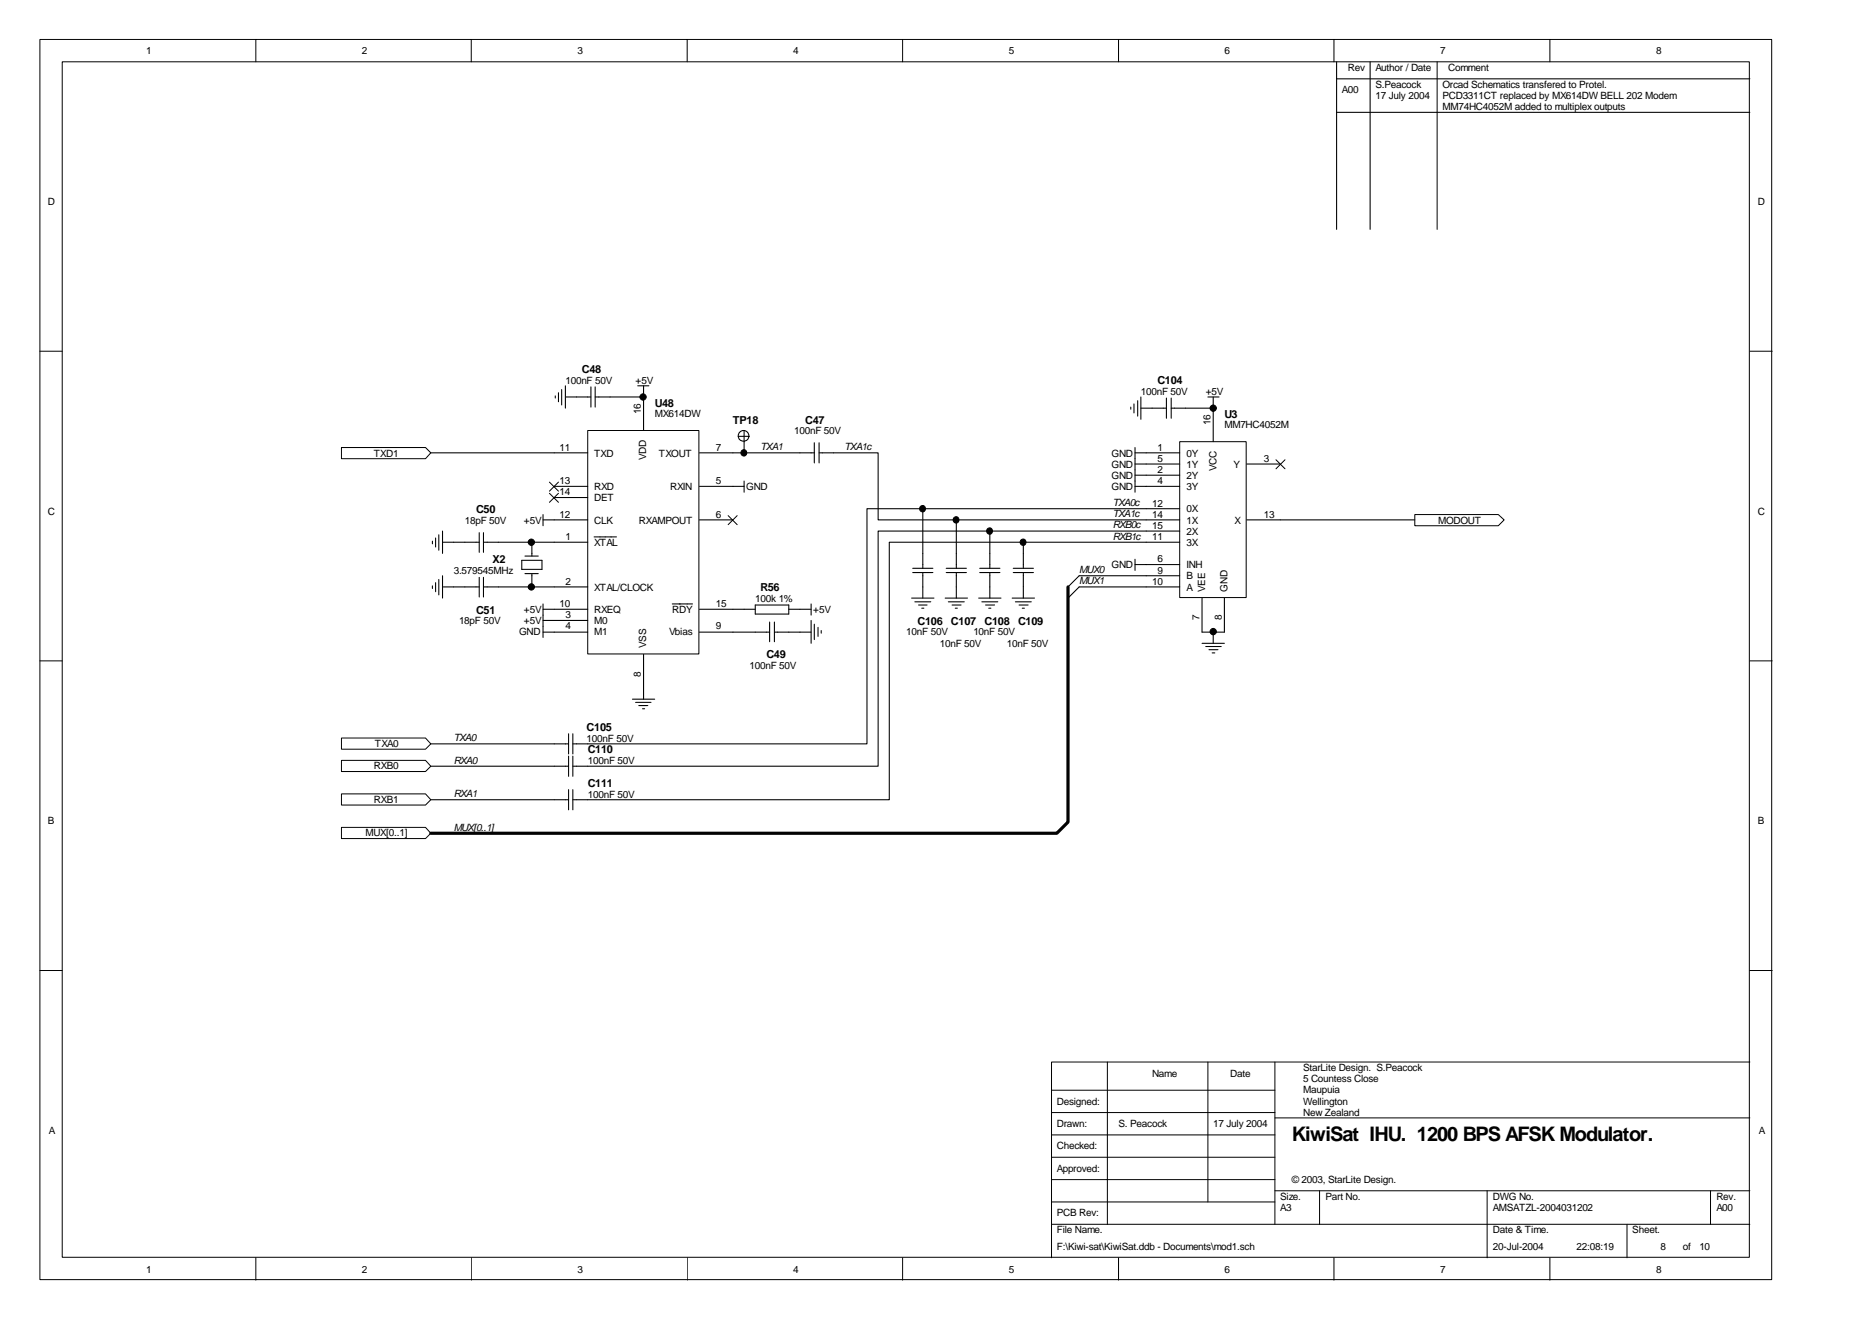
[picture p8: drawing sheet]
<svg xmlns="http://www.w3.org/2000/svg" width="297mm" height="210mm" viewBox="0 0 297 210" stroke-linecap="round" stroke-linejoin="round" font-family="sans-serif">
<g fill="none" stroke="#000" stroke-width=".16">
<path d="M6.3 6.3h275.7v197.3h-275.7zM9.9 9.8h268.6v190.3h-268.6zM40.7 6.3v3.5M75 6.3v3.5M109.4 6.3v3.5M143.7 6.3v3.5M178.1 6.3v3.5M212.3 6.3v3.5M228.8 9.8v26.7M246.7 6.3v3.5M6.3 55.9h3.6M278.6 55.9h3.5"/>
<path d="M6.3 105.2h3.6M278.6 105.2h3.5M6.3 154.4h3.6M278.6 154.4h3.5M167.4 173.5h35.5M167.4 177.1h35.5M176.3 169v25.8M192.3 169v22.3M202.9 177.9h75.7M202.9 169v25.8M278.6 169h-111.2v31.2M167.4 184.2h35.5"/>
<path d="M167.4 180.6h35.5M167.4 187.7h35.5M167.4 191.3h35.5M167.4 194.8h111.2M202.9 189.5h75.7M210.1 189.5v5.3M236.7 189.5v10.7M259 194.8v5.4M272.3 189.5v5.3M40.7 200.2v3.5M75 200.2v3.5M109.4 200.2v3.5"/>
<path d="M143.7 200.2v3.5M178.1 200.2v3.5M212.3 200.2v3.5M246.7 200.2v3.5"/>
</g>
<path d="M212.8 9.8v26.7M212.8 12.5h65.8M218.1 9.8v26.7" fill="none" stroke="#000" stroke-width=".17"/>
<g fill="#fff" stroke="#000" stroke-width=".16">
<path d="M54.4 71.2h13.3l.9 .9-.9 .9h-13.3z" fill-rule="evenodd"/>
<path d="M225.2 81.9h13.3l.9 .8-.9 1h-13.3z" fill-rule="evenodd"/>
</g>
<g fill="none" stroke="#000" stroke-width=".17">
<path d="M68.6 72.1h19.6M88.4 63v.3M88.9 62.5v1.4M89.4 62v2.4M90 63.2h4.1M90 61.4v3.6M94.1 61.6v3.2M94.7 61.6v3.2M101.5 61.4h1.8M102.4 61.4v1.8h-7.7M116.7 72.1h12.9M117.5 69.4h1.8"/>
<path d="M118.4 68.5v3.6M129.6 70.5v3.2M130.4 72.1h9.4v10.6h42.7M130.4 70.5v3.2M68.8 86.1v.4M68.8 93.2v.5M69.3 85.6v1.5M69.3 92.7v1.5M69.8 85.1v2.5M69.8 92.2v2.5M70.4 86.3h5.9M70.4 93.4h5.9"/>
<path d="M70.4 84.5v3.6M70.4 91.6v3.6M76.3 84.8v3.1M76.3 91.9v3.1M77 86.3h11.2M77 93.4h11.2M77 84.8v3.1M77 91.9v3.1M83.1 89.2h3.2v1.4h-3.2zM83.6 88.5h2.1M83.6 91.3h2.1M84.7 86.3v2.2"/>
<path d="M84.7 91.3v2.1M86.4 81.9v1.8M86.4 97.9v3.5M86.4 98.7h1.8M86.4 82.7h1.8M116.7 97h3.5M120.2 96.3h5.4v1.4h-5.4zM122.5 99v3.1M123.3 99v3.1M125.6 97h3.5M129.1 96.1v1.8M129.1 98.7v3.7"/>
<path d="M129.6 99.3v2.5M130.2 99.8v1.5M86.4 100.6h1.8M100.7 111.3h3.5M101.2 111.8h2.4M101.7 112.3h1.4M102.3 112.8h.3M102.4 109.5v1.8M116.7 100.6h5.8M123.3 100.6h5.8M130.7 100.3v.5"/>
<circle cx="118.4" cy="69.4" r=".85"/>
</g>
<path d="M115.9 82.1l1.4 1.4M117.3 82.1l-1.4 1.4" fill="none" stroke="#000" stroke-width=".16"/>
<g fill="#fff" stroke="#000" stroke-width=".16">
<path d="M54.4 121h13.3l.9 .9-.9 .9h-13.3z" fill-rule="evenodd"/>
<path d="M54.4 126.3h13.3l.9 1-.9 .8h-13.3z" fill-rule="evenodd"/>
<path d="M54.4 117.4h13.3l.9 1-.9 .8h-13.3z" fill-rule="evenodd"/>
<path d="M54.4 131.7h13.3l.9 .9-.9 .8h-13.3z" fill-rule="evenodd"/>
</g>
<path d="M187.9 70.4h10.5v24.7h-10.5z" fill="#fff"/>
<path d="M187.8 70.3h10.6v24.8h-10.6zM203.1 73.2l1.5 1.4M204.6 73.2l-1.5 1.4" fill="none" stroke="#000" stroke-width=".16"/>
<g fill="none" stroke="#000" stroke-width=".17">
<path d="M212.8 17.9h65.8M180 64.8v.3M180.5 64.3v1.4M180.7 75.6h7.1M180.7 72.1h7.1M180.7 73.8h7.1M180.7 77.4h7.1M180.7 71.2v7.1M181.1 63.8v2.4M181.6 65h4.1M181.6 63.2v3.5M185.7 63.3v3.3"/>
<path d="M186.4 65h6.7M186.4 63.3v3.3M192.3 63.2h1.8M193.1 63.2v7.1M198.5 73.8h5.3M145.1 95.2h3.6M145.3 91.1h3.2M145.3 90.4h3.2M145.6 95.8h2.6M146.2 96.3h1.4M146.7 96.8h.4M146.9 81v9.4"/>
<path d="M146.9 91.1v4.1M150.5 95.2h3.5M150.6 91.1h3.2M150.6 90.4h3.2M151 95.8h2.5M151.6 96.3h1.4M152.1 96.8h.3M152.2 82.7v7.7M152.2 91.1v4.1M155.8 95.2h3.5M156 91.1h3.2M156 90.4h3.2"/>
<path d="M156.3 95.8h2.5M156.9 96.3h1.4M157.4 96.8h.3M157.6 84.5v5.9M157.6 91.1v4.1M161.1 95.2h3.6M161.3 91.1h3.2M161.3 90.4h3.2M161.6 95.8h2.6M162.2 96.3h1.5M162.7 96.8h.4M162.9 86.3v4.1"/>
<path d="M162.9 91.1v4.1M180.7 89.8h7.1M180.7 89v1.8M182.5 82.7h5.3M187.8 86.3h-46.2v41h-50.4M187.8 84.5h-48v37.4h-48.6M187.8 81h-49.8v37.4h-44.4M187.8 93.4h-16l-1.8 1.8M187.8 91.6h-16l-1.8 1.8M191.3 95.2v5.4h3.6v-5.4M198.5 82.7h26.7M191.3 102.4h3.6"/>
<path d="M191.9 102.9h2.5M192.4 103.4h1.5M193 103.9h.4M193.1 100.6v1.8M68.6 121.9h21.9M68.6 127.3h21.9M90.5 120.3v3.2M90.5 125.7v3.2M91.2 120.3v3.2M91.2 125.7v3.2"/>
</g>
<path d="M170 93.4v37.4l-1.8 1.8h-99.6" fill="none" stroke="#000" stroke-width=".51"/>
<g fill="#000" stroke="#000" stroke-width=".16">
<circle cx="193.1" cy="65" r=".5"/>
<circle cx="157.5" cy="84.5" r=".49"/>
<circle cx="162.8" cy="86.3" r=".49"/>
<circle cx="193.1" cy="100.5" r=".5"/>
</g>
<path d="M93.6 68.6h17.7v35.5h-17.7z" fill="#fff"/>
<path d="M87.5 76.7l1.4 1.5M87.5 78.5l1.4 1.4M88.9 76.7l-1.4 1.5M88.9 78.5l-1.4 1.4M93.6 68.5h17.7v35.6h-17.7z" fill="none" stroke="#000" stroke-width=".16"/>
<g fill="none" stroke="#000" stroke-width=".17">
<path d="M88.2 79.2h5.4M88.2 77.4h5.4M88.2 72.1h5.4M102.4 63.2v5.3M111.3 77.4h7.1M111.3 72.1h5.4M118.4 76.6v1.7M86.4 97h7.2M86.4 96.1v1.8M88.2 86.3h5.4M88.2 93.4h5.4M88.2 98.7h5.4"/>
<path d="M88.2 82.7h5.4M94.6 85.4h3.5M107 96.1h3.2M111.3 82.7h5.4M111.3 97h5.4M68.6 118.4h21.9M88.2 100.6h5.4M90.5 116.8v3.2M91.2 118.4h2.4M91.2 116.8v3.2M102.4 104.2v5.3M111.3 100.6h5.4"/>
</g>
<g fill="#000" stroke="#000" stroke-width=".16">
<circle cx="102.4" cy="63.2" r=".5"/>
<circle cx="118.4" cy="72.1" r=".49"/>
<circle cx="84.6" cy="86.3" r=".5"/>
<circle cx="84.6" cy="93.4" r=".5"/>
<circle cx="146.8" cy="81" r=".49"/>
<circle cx="152.2" cy="82.7" r=".49"/>
</g>
<text font-size="3.2" x="205.7" y="181.5">KiwiSat IHU. 1200 BPS AFSK Modulator.</text>
<g font-size="1.8">
<text x="92.6" y="59.4">C48</text>
<text x="104.2" y="64.7">U48</text>
<text x="184.2" y="61.1">C104</text>
<text x="116.7" y="67.4">TP18</text>
<text x="128.2" y="67.4">C47</text>
<text x="194.9" y="66.5">U3</text>
<text x="75.8" y="81.6">C50</text>
<text x="78.4" y="89.6">X2</text>
<text x="121.1" y="94.1">R56</text>
<text x="75.8" y="97.6">C51</text>
<text x="146" y="99.4">C106</text>
<text x="151.4" y="99.4">C107</text>
<text x="156.7" y="99.4">C108</text>
<text x="162.1" y="99.4">C109</text>
<text x="122" y="104.7">C49</text>
<text x="93.4" y="116.3">C105</text>
<text x="93.6" y="119.9">C110</text>
<text x="93.6" y="125.2">C111</text>
</g>
<g font-size="1.6">
<text x="23.3" y="8.7">1</text>
<text x="57.6" y="8.7">2</text>
<text x="91.9" y="8.7">3</text>
<text x="126.2" y="8.7">4</text>
<text x="160.6" y="8.7">5</text>
<text x="194.9" y="8.7">6</text>
<text x="214.5" y="11.3">Rev</text>
<text x="218.9" y="11.3">Author / Date</text>
<text x="229.3" y="8.7">7</text>
<text x="230.5" y="11.3">Comment</text>
<text x="263.7" y="8.7">8</text>
<text x="213.6" y="14.8">A00</text>
<text x="218.9" y="14">S.Peacock</text>
<text x="218.9" y="15.8">17 July 2004</text>
<text x="229.6" y="14">Orcad Schematics transfered to Protel.</text>
<text x="229.6" y="15.8">PCD3311CT replaced by MX614DW BELL 202 Modem</text>
<text x="229.6" y="17.5">MM74HC4052M added to multiplex outputs</text>
<text x="7.6" y="32.6">D</text>
<text x="279.8" y="32.6">D</text>
<text x="90" y="61.1">100nF 50V</text>
<text x="101.2" y="61.1">+5V</text>
<text x="102" y="65.9" transform="rotate(-90 102 65.9)">16</text>
<text x="181.6" y="62.8">100nF 50V</text>
<text x="191.9" y="62.8">+5V</text>
<text x="89.1" y="71.7">11</text>
<text x="104.2" y="66.4">MX614DW</text>
<text x="114" y="71.7">7</text>
<text x="121.1" y="71.6">TXA1</text>
<text x="126.4" y="69.1">100nF 50V</text>
<text x="134.5" y="71.6">TXA1c</text>
<text x="184.2" y="71.7">1</text>
<text x="192.7" y="67.7" transform="rotate(-90 192.7 67.7)">16</text>
<text x="194.9" y="68.2">MM7HC4052M</text>
<text x="59.5" y="72.7">TXD1</text>
<text x="89.1" y="77.1">13</text>
<text x="94.6" y="78">RXD</text>
<text x="94.6" y="72.7">TXD</text>
<text x="102.9" y="73.2" transform="rotate(-90 102.9 73.2)">VDD</text>
<text x="104.9" y="72.7">TXOUT</text>
<text x="106.7" y="78">RXIN</text>
<text x="114" y="77.1">5</text>
<text x="118.8" y="78">GND</text>
<text x="177" y="72.7">GND</text>
<text x="177" y="74.4">GND</text>
<text x="177" y="76.2">GND</text>
<text x="177" y="78">GND</text>
<text x="184.2" y="75.3">2</text>
<text x="184.2" y="73.5">5</text>
<text x="184.2" y="77.1">4</text>
<text x="188.9" y="76.2">2Y</text>
<text x="188.9" y="72.7">0Y</text>
<text x="188.9" y="74.4">1Y</text>
<text x="188.9" y="78">3Y</text>
<text x="193.6" y="74.9" transform="rotate(-90 193.6 74.9)">VCC</text>
<text x="196.3" y="74.4">Y</text>
<text x="201.2" y="73.5">3</text>
<text x="7.6" y="81.9">C</text>
<text x="74" y="83.3">18pF 50V</text>
<text x="83.4" y="83.3">+5V</text>
<text x="89.1" y="78.8">14</text>
<text x="89.1" y="82.4">12</text>
<text x="94.6" y="79.8">DET</text>
<text x="94.6" y="83.3">CLK</text>
<text x="101.7" y="83.3">RXAMPOUT</text>
<text x="114" y="82.4">6</text>
<text x="177.1" y="80.5">TXA0c</text>
<text x="177.1" y="82.3">TXA1c</text>
<text x="183.4" y="80.6">12</text>
<text x="183.4" y="82.4">14</text>
<text x="188.9" y="81.5">0X</text>
<text x="188.9" y="83.3">1X</text>
<text x="196.5" y="83.3">X</text>
<text x="201.2" y="82.4">13</text>
<text x="228.9" y="83.3">MODOUT</text>
<text x="279.8" y="81.9">C</text>
<text x="90" y="86">1</text>
<text x="94.6" y="86.9">XTAL</text>
<text x="177.1" y="84.1">RXB0c</text>
<text x="177.1" y="85.9">RXB1c</text>
<text x="183.4" y="86">11</text>
<text x="183.4" y="84.2">15</text>
<text x="184.2" y="89.5">6</text>
<text x="188.9" y="86.9">3X</text>
<text x="188.9" y="85.1">2X</text>
<text x="72.2" y="91.3">3.579545MHz</text>
<text x="90" y="93.1">2</text>
<text x="94.6" y="94">XTAL/CLOCK</text>
<text x="120.2" y="95.8">100k 1%</text>
<text x="171.8" y="91.2">MUX0</text>
<text x="171.8" y="93">MUX1</text>
<text x="177" y="90.4">GND</text>
<text x="183.4" y="93.1">10</text>
<text x="184.2" y="91.3">9</text>
<text x="188.9" y="90.4">INH</text>
<text x="188.9" y="94">A</text>
<text x="188.9" y="92.2">B</text>
<text x="191.9" y="94.2" transform="rotate(-90 191.9 94.2)">VEE</text>
<text x="195.4" y="94.2" transform="rotate(-90 195.4 94.2)">GND</text>
<text x="73.1" y="99.3">18pF 50V</text>
<text x="82.6" y="101.1">GND</text>
<text x="83.4" y="99.3">+5V</text>
<text x="83.4" y="97.6">+5V</text>
<text x="89.1" y="96.6">10</text>
<text x="90" y="98.4">3</text>
<text x="90" y="100.2">4</text>
<text x="94.6" y="99.3">M0</text>
<text x="94.6" y="97.6">RXEQ</text>
<text x="94.6" y="101.1">M1</text>
<text x="106.5" y="101.1">Vbias</text>
<text x="107" y="97.6">RDY</text>
<text x="114" y="96.6">15</text>
<text x="114" y="100.2">9</text>
<text x="129.5" y="97.6">+5V</text>
<text x="144.3" y="101.1">10nF 50V</text>
<text x="154.9" y="101.1">10nF 50V</text>
<text x="190.9" y="98.7" transform="rotate(-90 190.9 98.7)">7</text>
<text x="194.5" y="98.7" transform="rotate(-90 194.5 98.7)">8</text>
<text x="102" y="107.7" transform="rotate(-90 102 107.7)">8</text>
<text x="102.9" y="103.1" transform="rotate(-90 102.9 103.1)">VSS</text>
<text x="119.3" y="106.4">100nF 50V</text>
<text x="149.6" y="102.9">10nF 50V</text>
<text x="160.3" y="102.9">10nF 50V</text>
<text x="59.7" y="118.9">TXA0</text>
<text x="72.2" y="118">TXA0</text>
<text x="93.4" y="118">100nF 50V</text>
<text x="59.5" y="122.4">RXB0</text>
<text x="72.2" y="121.5">RXA0</text>
<text x="93.6" y="121.6">100nF 50V</text>
<text x="7.6" y="131.2">B</text>
<text x="59.5" y="127.8">RXB1</text>
<text x="72.2" y="126.8">RXA1</text>
<text x="93.6" y="126.9">100nF 50V</text>
<text x="279.8" y="131.2">B</text>
<text x="58.2" y="133.1">MUX[0..1]</text>
<text x="72.2" y="132.2">MUX[0..1]</text>
<text x="183.4" y="171.4">Name</text>
<text x="195.8" y="171.4">Date</text>
<text x="207.4" y="170.4">StarLite Design. S.Peacock</text>
<text x="207.4" y="172.2">5 Countess Close</text>
<text x="168.2" y="175.8">Designed:</text>
<text x="168.2" y="179.3">Drawn:</text>
<text x="178.1" y="179.3">S. Peacock</text>
<text x="193.1" y="179.3">17 July 2004</text>
<text x="207.4" y="174">Maupuia</text>
<text x="207.4" y="175.8">Wellington</text>
<text x="207.4" y="177.6">New Zealand</text>
<text x="7.8" y="180.4">A</text>
<text x="168.2" y="182.9">Checked:</text>
<text x="280" y="180.4">A</text>
<text x="168.2" y="186.5">Approved:</text>
<text x="203.8" y="190.9">Size.</text>
<text x="205.7" y="188.2">© 2003, StarLite Design.</text>
<text x="211" y="190.9">Part No.</text>
<text x="237.7" y="190.9">DWG No.</text>
<text x="273.2" y="190.9">Rev.</text>
<text x="168.2" y="193.6">PCB Rev:</text>
<text x="168.2" y="196.3">File Name.</text>
<text x="203.8" y="192.7">A3</text>
<text x="237.7" y="192.7">AMSATZL-2004031202</text>
<text x="237.7" y="196.3">Date &amp; Time.</text>
<text x="259.8" y="196.3">Sheet.</text>
<text x="273.2" y="192.7">A00</text>
<text x="23.3" y="202.5">1</text>
<text x="57.6" y="202.5">2</text>
<text x="91.9" y="202.5">3</text>
<text x="126.2" y="202.5">4</text>
<text x="160.6" y="202.5">5</text>
<text x="168.2" y="198.9">F:\Kiwi-sat\KiwiSat.ddb - Documents\mod1.sch</text>
<text x="194.9" y="202.5">6</text>
<text x="229.3" y="202.5">7</text>
<text x="237.7" y="198.9">20-Jul-2004</text>
<text x="251" y="198.9">22:08:19</text>
<text x="263.7" y="202.5">8</text>
<text x="264.3" y="198.9">8</text>
<text x="267.9" y="198.9">of</text>
<text x="270.5" y="198.9">10</text>
</g>
</svg>
